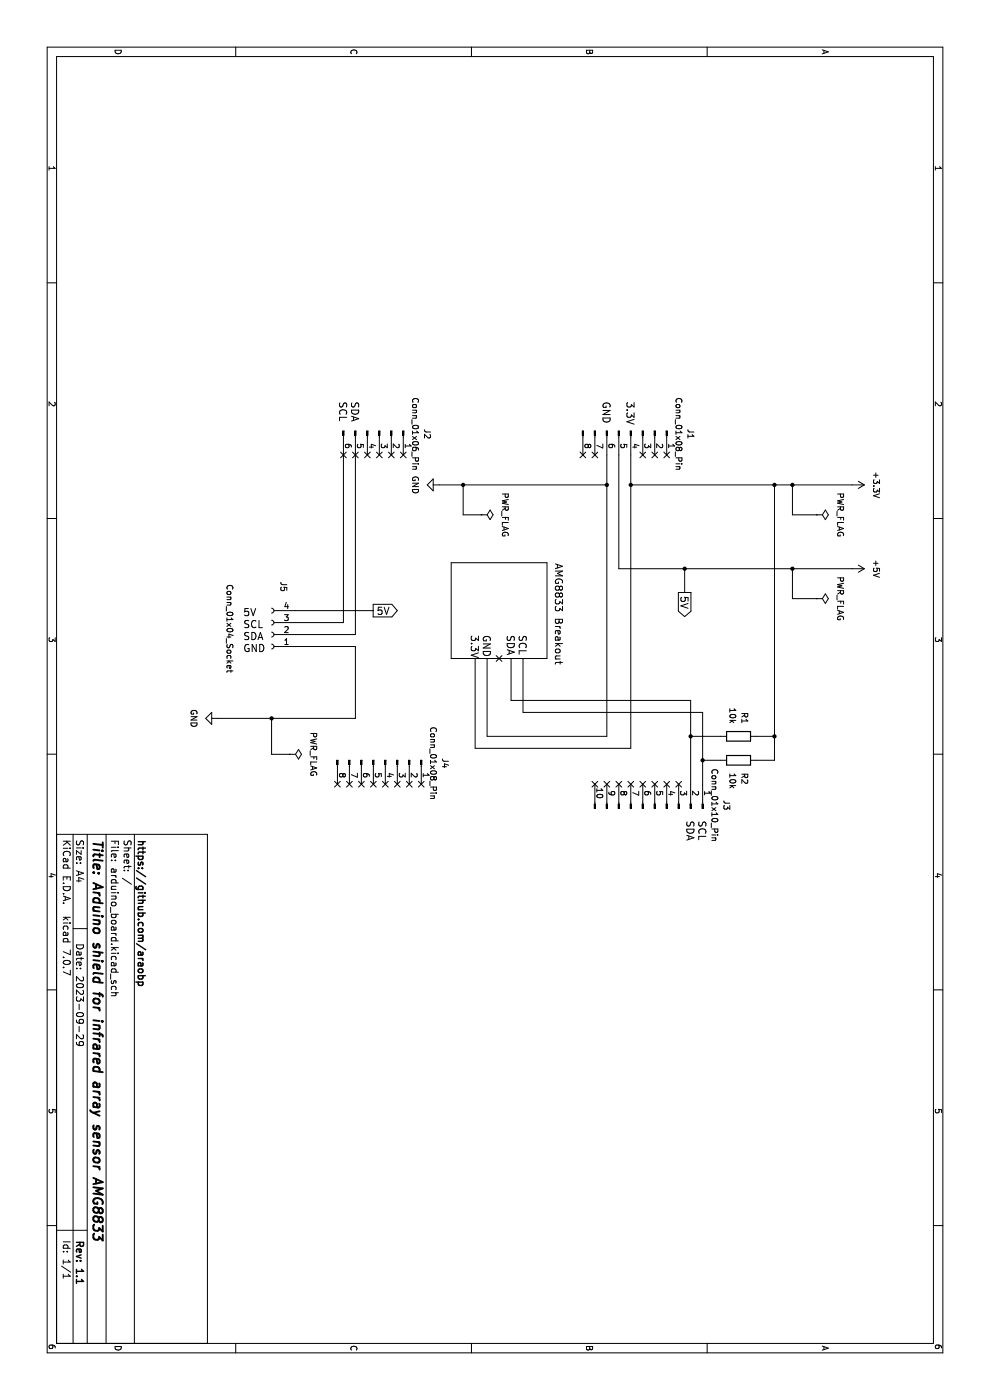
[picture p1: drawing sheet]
(kicad_sch (version 20230121) (generator eeschema)

 (paper "A4")

 (title_block
  (title "Arduino shield for infrared array sensor AMG8833")
  (date "2023-09-29")
  (rev "1.1")
  (company "https://github.com/araobp"))

 (lib_symbols
  (symbol "Connector:Conn_01x04_Socket" (pin_names (offset 1.016) hide) (in_bom yes) (on_board yes)
   (property "Reference" "J" (at 0 5.08 0) (effects (font (size 1.27 1.27))))
   (property "Value" "Conn_01x04_Socket" (at 0 -7.62 0) (effects (font (size 1.27 1.27))))
   (property "Footprint" "" (at 0 0 0) (effects (font (size 1.27 1.27)) hide))
   (property "Datasheet" "~" (at 0 0 0) (effects (font (size 1.27 1.27)) hide))
   (property "ki_locked" "" (at 0 0 0) (effects (font (size 1.27 1.27))))
   (symbol "Conn_01x04_Socket_1_1"
    (arc (start 0 -4.572) (mid -0.5058 -5.08) (end 0 -5.588) (stroke (width 0.1524) (type default)) (fill (type none)))
    (arc (start 0 -2.032) (mid -0.5058 -2.54) (end 0 -3.048) (stroke (width 0.1524) (type default)) (fill (type none)))
    (polyline (pts (xy -1.27 -5.08) (xy -0.508 -5.08)) (stroke (width 0.1524) (type default)) (fill (type none)))
    (polyline (pts (xy -1.27 -2.54) (xy -0.508 -2.54)) (stroke (width 0.1524) (type default)) (fill (type none)))
    (polyline (pts (xy -1.27 0) (xy -0.508 0)) (stroke (width 0.1524) (type default)) (fill (type none)))
    (polyline (pts (xy -1.27 2.54) (xy -0.508 2.54)) (stroke (width 0.1524) (type default)) (fill (type none)))
    (arc (start 0 0.508) (mid -0.5058 0) (end 0 -0.508) (stroke (width 0.1524) (type default)) (fill (type none)))
    (arc (start 0 3.048) (mid -0.5058 2.54) (end 0 2.032) (stroke (width 0.1524) (type default)) (fill (type none)))
    (pin passive line (at -5.08 2.54 0) (length 3.81) (name "Pin_1" (effects (font (size 1.27 1.27)))) (number "1" (effects (font (size 1.27 1.27)))))
    (pin passive line (at -5.08 0 0) (length 3.81) (name "Pin_2" (effects (font (size 1.27 1.27)))) (number "2" (effects (font (size 1.27 1.27)))))
    (pin passive line (at -5.08 -2.54 0) (length 3.81) (name "Pin_3" (effects (font (size 1.27 1.27)))) (number "3" (effects (font (size 1.27 1.27)))))
    (pin passive line (at -5.08 -5.08 0) (length 3.81) (name "Pin_4" (effects (font (size 1.27 1.27)))) (number "4" (effects (font (size 1.27 1.27)))))))
  (symbol "Connector:Conn_01x06_Pin" (pin_names (offset 1.016) hide) (in_bom yes) (on_board yes)
   (property "Reference" "J" (at 0 7.62 0) (effects (font (size 1.27 1.27))))
   (property "Value" "Conn_01x06_Pin" (at 0 -10.16 0) (effects (font (size 1.27 1.27))))
   (property "Footprint" "" (at 0 0 0) (effects (font (size 1.27 1.27)) hide))
   (property "Datasheet" "~" (at 0 0 0) (effects (font (size 1.27 1.27)) hide))
   (property "ki_locked" "" (at 0 0 0) (effects (font (size 1.27 1.27))))
   (symbol "Conn_01x06_Pin_1_1"
    (polyline (pts (xy 1.27 -7.62) (xy 0.8636 -7.62)) (stroke (width 0.1524) (type default)) (fill (type none)))
    (polyline (pts (xy 1.27 -5.08) (xy 0.8636 -5.08)) (stroke (width 0.1524) (type default)) (fill (type none)))
    (polyline (pts (xy 1.27 -2.54) (xy 0.8636 -2.54)) (stroke (width 0.1524) (type default)) (fill (type none)))
    (polyline (pts (xy 1.27 0) (xy 0.8636 0)) (stroke (width 0.1524) (type default)) (fill (type none)))
    (polyline (pts (xy 1.27 2.54) (xy 0.8636 2.54)) (stroke (width 0.1524) (type default)) (fill (type none)))
    (polyline (pts (xy 1.27 5.08) (xy 0.8636 5.08)) (stroke (width 0.1524) (type default)) (fill (type none)))
    (rectangle (start 0.8636 -7.493) (end 0 -7.747) (stroke (width 0.1524) (type default)) (fill (type outline)))
    (rectangle (start 0.8636 -4.953) (end 0 -5.207) (stroke (width 0.1524) (type default)) (fill (type outline)))
    (rectangle (start 0.8636 -2.413) (end 0 -2.667) (stroke (width 0.1524) (type default)) (fill (type outline)))
    (rectangle (start 0.8636 0.127) (end 0 -0.127) (stroke (width 0.1524) (type default)) (fill (type outline)))
    (rectangle (start 0.8636 2.667) (end 0 2.413) (stroke (width 0.1524) (type default)) (fill (type outline)))
    (rectangle (start 0.8636 5.207) (end 0 4.953) (stroke (width 0.1524) (type default)) (fill (type outline)))
    (pin passive line (at 5.08 5.08 180) (length 3.81) (name "Pin_1" (effects (font (size 1.27 1.27)))) (number "1" (effects (font (size 1.27 1.27)))))
    (pin passive line (at 5.08 2.54 180) (length 3.81) (name "Pin_2" (effects (font (size 1.27 1.27)))) (number "2" (effects (font (size 1.27 1.27)))))
    (pin passive line (at 5.08 0 180) (length 3.81) (name "Pin_3" (effects (font (size 1.27 1.27)))) (number "3" (effects (font (size 1.27 1.27)))))
    (pin passive line (at 5.08 -2.54 180) (length 3.81) (name "Pin_4" (effects (font (size 1.27 1.27)))) (number "4" (effects (font (size 1.27 1.27)))))
    (pin passive line (at 5.08 -5.08 180) (length 3.81) (name "Pin_5" (effects (font (size 1.27 1.27)))) (number "5" (effects (font (size 1.27 1.27)))))
    (pin passive line (at 5.08 -7.62 180) (length 3.81) (name "Pin_6" (effects (font (size 1.27 1.27)))) (number "6" (effects (font (size 1.27 1.27)))))))
  (symbol "Connector:Conn_01x08_Pin" (pin_names (offset 1.016) hide) (in_bom yes) (on_board yes)
   (property "Reference" "J" (at 0 10.16 0) (effects (font (size 1.27 1.27))))
   (property "Value" "Conn_01x08_Pin" (at 0 -12.7 0) (effects (font (size 1.27 1.27))))
   (property "Footprint" "" (at 0 0 0) (effects (font (size 1.27 1.27)) hide))
   (property "Datasheet" "~" (at 0 0 0) (effects (font (size 1.27 1.27)) hide))
   (property "ki_locked" "" (at 0 0 0) (effects (font (size 1.27 1.27))))
   (symbol "Conn_01x08_Pin_1_1"
    (polyline (pts (xy 1.27 -10.16) (xy 0.8636 -10.16)) (stroke (width 0.1524) (type default)) (fill (type none)))
    (polyline (pts (xy 1.27 -7.62) (xy 0.8636 -7.62)) (stroke (width 0.1524) (type default)) (fill (type none)))
    (polyline (pts (xy 1.27 -5.08) (xy 0.8636 -5.08)) (stroke (width 0.1524) (type default)) (fill (type none)))
    (polyline (pts (xy 1.27 -2.54) (xy 0.8636 -2.54)) (stroke (width 0.1524) (type default)) (fill (type none)))
    (polyline (pts (xy 1.27 0) (xy 0.8636 0)) (stroke (width 0.1524) (type default)) (fill (type none)))
    (polyline (pts (xy 1.27 2.54) (xy 0.8636 2.54)) (stroke (width 0.1524) (type default)) (fill (type none)))
    (polyline (pts (xy 1.27 5.08) (xy 0.8636 5.08)) (stroke (width 0.1524) (type default)) (fill (type none)))
    (polyline (pts (xy 1.27 7.62) (xy 0.8636 7.62)) (stroke (width 0.1524) (type default)) (fill (type none)))
    (rectangle (start 0.8636 -10.033) (end 0 -10.287) (stroke (width 0.1524) (type default)) (fill (type outline)))
    (rectangle (start 0.8636 -7.493) (end 0 -7.747) (stroke (width 0.1524) (type default)) (fill (type outline)))
    (rectangle (start 0.8636 -4.953) (end 0 -5.207) (stroke (width 0.1524) (type default)) (fill (type outline)))
    (rectangle (start 0.8636 -2.413) (end 0 -2.667) (stroke (width 0.1524) (type default)) (fill (type outline)))
    (rectangle (start 0.8636 0.127) (end 0 -0.127) (stroke (width 0.1524) (type default)) (fill (type outline)))
    (rectangle (start 0.8636 2.667) (end 0 2.413) (stroke (width 0.1524) (type default)) (fill (type outline)))
    (rectangle (start 0.8636 5.207) (end 0 4.953) (stroke (width 0.1524) (type default)) (fill (type outline)))
    (rectangle (start 0.8636 7.747) (end 0 7.493) (stroke (width 0.1524) (type default)) (fill (type outline)))
    (pin passive line (at 5.08 7.62 180) (length 3.81) (name "Pin_1" (effects (font (size 1.27 1.27)))) (number "1" (effects (font (size 1.27 1.27)))))
    (pin passive line (at 5.08 5.08 180) (length 3.81) (name "Pin_2" (effects (font (size 1.27 1.27)))) (number "2" (effects (font (size 1.27 1.27)))))
    (pin passive line (at 5.08 2.54 180) (length 3.81) (name "Pin_3" (effects (font (size 1.27 1.27)))) (number "3" (effects (font (size 1.27 1.27)))))
    (pin passive line (at 5.08 0 180) (length 3.81) (name "Pin_4" (effects (font (size 1.27 1.27)))) (number "4" (effects (font (size 1.27 1.27)))))
    (pin passive line (at 5.08 -2.54 180) (length 3.81) (name "Pin_5" (effects (font (size 1.27 1.27)))) (number "5" (effects (font (size 1.27 1.27)))))
    (pin passive line (at 5.08 -5.08 180) (length 3.81) (name "Pin_6" (effects (font (size 1.27 1.27)))) (number "6" (effects (font (size 1.27 1.27)))))
    (pin passive line (at 5.08 -7.62 180) (length 3.81) (name "Pin_7" (effects (font (size 1.27 1.27)))) (number "7" (effects (font (size 1.27 1.27)))))
    (pin passive line (at 5.08 -10.16 180) (length 3.81) (name "Pin_8" (effects (font (size 1.27 1.27)))) (number "8" (effects (font (size 1.27 1.27)))))))
  (symbol "Connector:Conn_01x10_Pin" (pin_names (offset 1.016) hide) (in_bom yes) (on_board yes)
   (property "Reference" "J" (at 0 12.7 0) (effects (font (size 1.27 1.27))))
   (property "Value" "Conn_01x10_Pin" (at 0 -15.24 0) (effects (font (size 1.27 1.27))))
   (property "Footprint" "" (at 0 0 0) (effects (font (size 1.27 1.27)) hide))
   (property "Datasheet" "~" (at 0 0 0) (effects (font (size 1.27 1.27)) hide))
   (property "ki_locked" "" (at 0 0 0) (effects (font (size 1.27 1.27))))
   (symbol "Conn_01x10_Pin_1_1"
    (polyline (pts (xy 1.27 -12.7) (xy 0.8636 -12.7)) (stroke (width 0.1524) (type default)) (fill (type none)))
    (polyline (pts (xy 1.27 -10.16) (xy 0.8636 -10.16)) (stroke (width 0.1524) (type default)) (fill (type none)))
    (polyline (pts (xy 1.27 -7.62) (xy 0.8636 -7.62)) (stroke (width 0.1524) (type default)) (fill (type none)))
    (polyline (pts (xy 1.27 -5.08) (xy 0.8636 -5.08)) (stroke (width 0.1524) (type default)) (fill (type none)))
    (polyline (pts (xy 1.27 -2.54) (xy 0.8636 -2.54)) (stroke (width 0.1524) (type default)) (fill (type none)))
    (polyline (pts (xy 1.27 0) (xy 0.8636 0)) (stroke (width 0.1524) (type default)) (fill (type none)))
    (polyline (pts (xy 1.27 2.54) (xy 0.8636 2.54)) (stroke (width 0.1524) (type default)) (fill (type none)))
    (polyline (pts (xy 1.27 5.08) (xy 0.8636 5.08)) (stroke (width 0.1524) (type default)) (fill (type none)))
    (polyline (pts (xy 1.27 7.62) (xy 0.8636 7.62)) (stroke (width 0.1524) (type default)) (fill (type none)))
    (polyline (pts (xy 1.27 10.16) (xy 0.8636 10.16)) (stroke (width 0.1524) (type default)) (fill (type none)))
    (rectangle (start 0.8636 -12.573) (end 0 -12.827) (stroke (width 0.1524) (type default)) (fill (type outline)))
    (rectangle (start 0.8636 -10.033) (end 0 -10.287) (stroke (width 0.1524) (type default)) (fill (type outline)))
    (rectangle (start 0.8636 -7.493) (end 0 -7.747) (stroke (width 0.1524) (type default)) (fill (type outline)))
    (rectangle (start 0.8636 -4.953) (end 0 -5.207) (stroke (width 0.1524) (type default)) (fill (type outline)))
    (rectangle (start 0.8636 -2.413) (end 0 -2.667) (stroke (width 0.1524) (type default)) (fill (type outline)))
    (rectangle (start 0.8636 0.127) (end 0 -0.127) (stroke (width 0.1524) (type default)) (fill (type outline)))
    (rectangle (start 0.8636 2.667) (end 0 2.413) (stroke (width 0.1524) (type default)) (fill (type outline)))
    (rectangle (start 0.8636 5.207) (end 0 4.953) (stroke (width 0.1524) (type default)) (fill (type outline)))
    (rectangle (start 0.8636 7.747) (end 0 7.493) (stroke (width 0.1524) (type default)) (fill (type outline)))
    (rectangle (start 0.8636 10.287) (end 0 10.033) (stroke (width 0.1524) (type default)) (fill (type outline)))
    (pin passive line (at 5.08 10.16 180) (length 3.81) (name "Pin_1" (effects (font (size 1.27 1.27)))) (number "1" (effects (font (size 1.27 1.27)))))
    (pin passive line (at 5.08 -12.7 180) (length 3.81) (name "Pin_10" (effects (font (size 1.27 1.27)))) (number "10" (effects (font (size 1.27 1.27)))))
    (pin passive line (at 5.08 7.62 180) (length 3.81) (name "Pin_2" (effects (font (size 1.27 1.27)))) (number "2" (effects (font (size 1.27 1.27)))))
    (pin passive line (at 5.08 5.08 180) (length 3.81) (name "Pin_3" (effects (font (size 1.27 1.27)))) (number "3" (effects (font (size 1.27 1.27)))))
    (pin passive line (at 5.08 2.54 180) (length 3.81) (name "Pin_4" (effects (font (size 1.27 1.27)))) (number "4" (effects (font (size 1.27 1.27)))))
    (pin passive line (at 5.08 0 180) (length 3.81) (name "Pin_5" (effects (font (size 1.27 1.27)))) (number "5" (effects (font (size 1.27 1.27)))))
    (pin passive line (at 5.08 -2.54 180) (length 3.81) (name "Pin_6" (effects (font (size 1.27 1.27)))) (number "6" (effects (font (size 1.27 1.27)))))
    (pin passive line (at 5.08 -5.08 180) (length 3.81) (name "Pin_7" (effects (font (size 1.27 1.27)))) (number "7" (effects (font (size 1.27 1.27)))))
    (pin passive line (at 5.08 -7.62 180) (length 3.81) (name "Pin_8" (effects (font (size 1.27 1.27)))) (number "8" (effects (font (size 1.27 1.27)))))
    (pin passive line (at 5.08 -10.16 180) (length 3.81) (name "Pin_9" (effects (font (size 1.27 1.27)))) (number "9" (effects (font (size 1.27 1.27)))))))
  (symbol "Device:R" (pin_numbers hide) (pin_names (offset 0)) (in_bom yes) (on_board yes)
   (property "Reference" "R" (at 2.032 0 90) (effects (font (size 1.27 1.27))))
   (property "Value" "R" (at 0 0 90) (effects (font (size 1.27 1.27))))
   (property "Footprint" "" (at -1.778 0 90) (effects (font (size 1.27 1.27)) hide))
   (property "Datasheet" "~" (at 0 0 0) (effects (font (size 1.27 1.27)) hide))
   (symbol "R_0_1"
    (rectangle (start -1.016 -2.54) (end 1.016 2.54) (stroke (width 0.254) (type default)) (fill (type none))))
   (symbol "R_1_1"
    (pin passive line (at 0 3.81 270) (length 1.27) (name "~" (effects (font (size 1.27 1.27)))) (number "1" (effects (font (size 1.27 1.27)))))
    (pin passive line (at 0 -3.81 90) (length 1.27) (name "~" (effects (font (size 1.27 1.27)))) (number "2" (effects (font (size 1.27 1.27)))))))
  (symbol "power:+3.3V" (power) (pin_names (offset 0)) (in_bom yes) (on_board yes)
   (property "Reference" "#PWR" (at 0 -3.81 0) (effects (font (size 1.27 1.27)) hide))
   (property "Value" "+3.3V" (at 0 3.556 0) (effects (font (size 1.27 1.27))))
   (property "Footprint" "" (at 0 0 0) (effects (font (size 1.27 1.27)) hide))
   (property "Datasheet" "" (at 0 0 0) (effects (font (size 1.27 1.27)) hide))
   (symbol "+3.3V_0_1"
    (polyline (pts (xy -0.762 1.27) (xy 0 2.54)) (stroke (width 0) (type default)) (fill (type none)))
    (polyline (pts (xy 0 0) (xy 0 2.54)) (stroke (width 0) (type default)) (fill (type none)))
    (polyline (pts (xy 0 2.54) (xy 0.762 1.27)) (stroke (width 0) (type default)) (fill (type none))))
   (symbol "+3.3V_1_1"
    (pin power_in line (at 0 0 90) (length 0) hide (name "+3.3V" (effects (font (size 1.27 1.27)))) (number "1" (effects (font (size 1.27 1.27)))))))
  (symbol "power:+5V" (power) (pin_names (offset 0)) (in_bom yes) (on_board yes)
   (property "Reference" "#PWR" (at 0 -3.81 0) (effects (font (size 1.27 1.27)) hide))
   (property "Value" "+5V" (at 0 3.556 0) (effects (font (size 1.27 1.27))))
   (property "Footprint" "" (at 0 0 0) (effects (font (size 1.27 1.27)) hide))
   (property "Datasheet" "" (at 0 0 0) (effects (font (size 1.27 1.27)) hide))
   (symbol "+5V_0_1"
    (polyline (pts (xy -0.762 1.27) (xy 0 2.54)) (stroke (width 0) (type default)) (fill (type none)))
    (polyline (pts (xy 0 0) (xy 0 2.54)) (stroke (width 0) (type default)) (fill (type none)))
    (polyline (pts (xy 0 2.54) (xy 0.762 1.27)) (stroke (width 0) (type default)) (fill (type none))))
   (symbol "+5V_1_1"
    (pin power_in line (at 0 0 90) (length 0) hide (name "+5V" (effects (font (size 1.27 1.27)))) (number "1" (effects (font (size 1.27 1.27)))))))
  (symbol "power:GND" (power) (pin_names (offset 0)) (in_bom yes) (on_board yes)
   (property "Reference" "#PWR" (at 0 -6.35 0) (effects (font (size 1.27 1.27)) hide))
   (property "Value" "GND" (at 0 -3.81 0) (effects (font (size 1.27 1.27))))
   (property "Footprint" "" (at 0 0 0) (effects (font (size 1.27 1.27)) hide))
   (property "Datasheet" "" (at 0 0 0) (effects (font (size 1.27 1.27)) hide))
   (symbol "GND_0_1"
    (polyline (pts (xy 0 0) (xy 0 -1.27) (xy 1.27 -1.27) (xy 0 -2.54) (xy -1.27 -1.27) (xy 0 -1.27)) (stroke (width 0) (type default)) (fill (type none))))
   (symbol "GND_1_1"
    (pin power_in line (at 0 0 270) (length 0) hide (name "GND" (effects (font (size 1.27 1.27)))) (number "1" (effects (font (size 1.27 1.27)))))))
  (symbol "power:PWR_FLAG" (power) (pin_numbers hide) (pin_names (offset 0) hide) (in_bom yes) (on_board yes)
   (property "Reference" "#FLG" (at 0 1.905 0) (effects (font (size 1.27 1.27)) hide))
   (property "Value" "PWR_FLAG" (at 0 3.81 0) (effects (font (size 1.27 1.27))))
   (property "Footprint" "" (at 0 0 0) (effects (font (size 1.27 1.27)) hide))
   (property "Datasheet" "~" (at 0 0 0) (effects (font (size 1.27 1.27)) hide))
   (symbol "PWR_FLAG_0_0"
    (pin power_out line (at 0 0 90) (length 0) (name "pwr" (effects (font (size 1.27 1.27)))) (number "1" (effects (font (size 1.27 1.27))))))
   (symbol "PWR_FLAG_0_1"
    (polyline (pts (xy 0 0) (xy 0 1.27) (xy -1.016 1.905) (xy 0 2.54) (xy 1.016 1.905) (xy 0 1.27)) (stroke (width 0) (type default)) (fill (type none))))))

 (junction (at 152.4 152.4) (diameter 0) (color 0 0 0 0))
 (junction (at 156.21 63.5) (diameter 0) (color 0 0 0 0))
 (junction (at 120.65 64.77) (diameter 0) (color 0 0 0 0))
 (junction (at 102.87 81.28) (diameter 0) (color 0 0 0 0))
 (junction (at 102.87 76.2) (diameter 0) (color 0 0 0 0))
 (junction (at 156.21 45.72) (diameter 0) (color 0 0 0 0))
 (junction (at 102.87 111.76) (diameter 0) (color 0 0 0 0))
 (junction (at 120.65 41.91) (diameter 0) (color 0 0 0 0))
 (junction (at 102.87 41.91) (diameter 0) (color 0 0 0 0))
 (junction (at 102.87 45.72) (diameter 0) (color 0 0 0 0))
 (junction (at 161.29 60.96) (diameter 0) (color 0 0 0 0))

 (no_connect (at 96.52 137.16))
 (no_connect (at 96.52 127))
 (no_connect (at 166.37 71.12))
 (no_connect (at 139.7 104.14))
 (no_connect (at 166.37 73.66))
 (no_connect (at 96.52 124.46))
 (no_connect (at 96.52 83.82))
 (no_connect (at 166.37 120.65))
 (no_connect (at 166.37 135.89))
 (no_connect (at 166.37 125.73))
 (no_connect (at 96.52 86.36))
 (no_connect (at 166.37 133.35))
 (no_connect (at 166.37 138.43))
 (no_connect (at 96.52 71.12))
 (no_connect (at 166.37 76.2))
 (no_connect (at 166.37 66.04))
 (no_connect (at 166.37 123.19))
 (no_connect (at 166.37 81.28))
 (no_connect (at 166.37 68.58))
 (no_connect (at 166.37 130.81))
 (no_connect (at 96.52 68.58))
 (no_connect (at 96.52 132.08))
 (no_connect (at 166.37 128.27))
 (no_connect (at 166.37 78.74))
 (no_connect (at 96.52 73.66))
 (no_connect (at 96.52 129.54))
 (no_connect (at 96.52 134.62))
 (no_connect (at 166.37 83.82))

 (wire (pts (xy 161.29 45.72) (xy 161.29 49.53)) (stroke (width 0) (type default)))
 (wire (pts (xy 96.52 76.2) (xy 102.87 76.2)) (stroke (width 0) (type default)))
 (wire (pts (xy 109.22 41.91) (xy 102.87 41.91)) (stroke (width 0) (type default)))
 (wire (pts (xy 148.59 63.5) (xy 156.21 63.5)) (stroke (width 0) (type default)))
 (wire (pts (xy 102.87 76.2) (xy 158.75 76.2)) (stroke (width 0) (type default)))
 (wire (pts (xy 102.87 45.72) (xy 156.21 45.72)) (stroke (width 0) (type default)))
 (wire (pts (xy 161.29 57.15) (xy 161.29 60.96)) (stroke (width 0) (type default)))
 (wire (pts (xy 102.87 111.76) (xy 102.87 116.84)) (stroke (width 0) (type default)))
 (wire (pts (xy 151.13 99.06) (xy 139.7 99.06)) (stroke (width 0) (type default)))
 (wire (pts (xy 152.4 152.4) (xy 152.4 163.83)) (stroke (width 0) (type default)))
 (wire (pts (xy 158.75 76.2) (xy 158.75 109.22)) (stroke (width 0) (type default)))
 (wire (pts (xy 96.52 137.16) (xy 132.08 137.16)) (stroke (width 0) (type default)))
 (wire (pts (xy 109.22 111.76) (xy 102.87 111.76)) (stroke (width 0) (type default)))
 (wire (pts (xy 96.52 134.62) (xy 134.62 134.62)) (stroke (width 0) (type default)))
 (wire (pts (xy 156.21 81.28) (xy 156.21 106.68)) (stroke (width 0) (type default)))
 (wire (pts (xy 120.65 64.77) (xy 120.65 41.91)) (stroke (width 0) (type default)))
 (wire (pts (xy 102.87 29.21) (xy 102.87 41.91)) (stroke (width 0) (type default)))
 (wire (pts (xy 102.87 81.28) (xy 102.87 111.76)) (stroke (width 0) (type default)))
 (wire (pts (xy 109.22 36.83) (xy 109.22 41.91)) (stroke (width 0) (type default)))
 (wire (pts (xy 160.02 148.59) (xy 160.02 152.4)) (stroke (width 0) (type default)))
 (wire (pts (xy 132.08 137.16) (xy 132.08 147.32)) (stroke (width 0) (type default)))
 (wire (pts (xy 96.52 81.28) (xy 102.87 81.28)) (stroke (width 0) (type default)))
 (wire (pts (xy 127 36.83) (xy 127 41.91)) (stroke (width 0) (type default)))
 (wire (pts (xy 152.4 134.62) (xy 152.4 152.4)) (stroke (width 0) (type default)))
 (wire (pts (xy 129.54 130.81) (xy 129.54 147.32)) (stroke (width 0) (type default)))
 (wire (pts (xy 127 41.91) (xy 120.65 41.91)) (stroke (width 0) (type default)))
 (wire (pts (xy 120.65 64.77) (xy 125.73 64.77)) (stroke (width 0) (type default)))
 (wire (pts (xy 102.87 81.28) (xy 156.21 81.28)) (stroke (width 0) (type default)))
 (wire (pts (xy 160.02 152.4) (xy 152.4 152.4)) (stroke (width 0) (type default)))
 (wire (pts (xy 156.21 49.53) (xy 156.21 45.72)) (stroke (width 0) (type default)))
 (wire (pts (xy 137.16 134.62) (xy 152.4 134.62)) (stroke (width 0) (type default)))
 (wire (pts (xy 156.21 106.68) (xy 139.7 106.68)) (stroke (width 0) (type default)))
 (wire (pts (xy 166.37 60.96) (xy 161.29 60.96)) (stroke (width 0) (type default)))
 (wire (pts (xy 158.75 109.22) (xy 139.7 109.22)) (stroke (width 0) (type default)))
 (wire (pts (xy 156.21 63.5) (xy 166.37 63.5)) (stroke (width 0) (type default)))
 (wire (pts (xy 151.13 60.96) (xy 161.29 60.96)) (stroke (width 0) (type default)))
 (wire (pts (xy 109.22 107.95) (xy 109.22 111.76)) (stroke (width 0) (type default)))
 (wire (pts (xy 156.21 45.72) (xy 161.29 45.72)) (stroke (width 0) (type default)))
 (wire (pts (xy 137.16 147.32) (xy 137.16 134.62)) (stroke (width 0) (type default)))
 (wire (pts (xy 102.87 45.72) (xy 102.87 76.2)) (stroke (width 0) (type default)))
 (wire (pts (xy 151.13 60.96) (xy 151.13 99.06)) (stroke (width 0) (type default)))
 (wire (pts (xy 156.21 57.15) (xy 156.21 63.5)) (stroke (width 0) (type default)))
 (wire (pts (xy 134.62 134.62) (xy 134.62 147.32)) (stroke (width 0) (type default)))
 (wire (pts (xy 120.65 41.91) (xy 120.65 29.21)) (stroke (width 0) (type default)))
 (wire (pts (xy 148.59 63.5) (xy 148.59 101.6)) (stroke (width 0) (type default)))
 (wire (pts (xy 148.59 101.6) (xy 139.7 101.6)) (stroke (width 0) (type default)))
 (wire (pts (xy 102.87 41.91) (xy 102.87 45.72)) (stroke (width 0) (type default)))
 (wire (pts (xy 120.65 78.74) (xy 120.65 64.77)) (stroke (width 0) (type default)))
 (wire (pts (xy 96.52 78.74) (xy 120.65 78.74)) (stroke (width 0) (type default)))

 (rectangle (start 119.38 93.98) (end 139.7 114.3) (stroke (width 0) (type default)) (fill (type none)))

 (text "3.3V" (at 134.62 110.49 0) (effects (font (size 1.524 1.524)) (justify left bottom)))
 (text "GND" (at 85.09 82.55 0) (effects (font (size 1.524 1.524)) (justify left bottom)))
 (text "SDA" (at 134.62 102.87 0) (effects (font (size 1.524 1.524)) (justify left bottom)))
 (text "3.3V" (at 85.09 77.47 0) (effects (font (size 1.524 1.524)) (justify left bottom)))
 (text "SCL" (at 133.35 158.75 90) (effects (font (size 1.524 1.524)) (justify left bottom)))
 (text "SCL" (at 85.09 138.43 0) (effects (font (size 1.524 1.524)) (justify left bottom)))
 (text "SCL" (at 173.99 62.23 0) (effects (font (size 1.524 1.524)) (justify left bottom)))
 (text "SDA" (at 173.99 64.77 0) (effects (font (size 1.524 1.524)) (justify left bottom)))
 (text "SDA" (at 135.89 158.75 90) (effects (font (size 1.524 1.524)) (justify left bottom)))
 (text "GND" (at 138.43 158.75 90) (effects (font (size 1.524 1.524)) (justify left bottom)))
 (text "SDA" (at 85.09 135.89 0) (effects (font (size 1.524 1.524)) (justify left bottom)))
 (text "5V" (at 130.81 158.75 90) (effects (font (size 1.524 1.524)) (justify left bottom)))
 (text "GND" (at 134.62 107.95 0) (effects (font (size 1.524 1.524)) (justify left bottom)))
 (text "SCL" (at 134.62 100.33 0) (effects (font (size 1.524 1.524)) (justify left bottom)))

 (label "AMG8833 Breakout" (at 119.38 92.71 0) (fields_autoplaced) (effects (font (size 1.524 1.524)) (justify left bottom)))

 (global_label "5V" (shape input) (at 130.81 64.77 180) (fields_autoplaced) (effects (font (size 1.524 1.524)) (justify right))
  (property "Intersheetrefs" "${INTERSHEET_REFS}" (at 125.2555 64.77 0) (effects (font (size 1.27 1.27)) (justify right) hide)))
 (global_label "5V" (shape input) (at 129.54 125.73 270) (fields_autoplaced) (effects (font (size 1.524 1.524)) (justify right))
  (property "Intersheetrefs" "${INTERSHEET_REFS}" (at 129.54 131.2845 90) (effects (font (size 1.27 1.27)) (justify right) hide)))

 (symbol (lib_id "Device:R") (at 156.21 53.34 0) (unit 1) (in_bom yes) (on_board yes) (dnp no) (fields_autoplaced)
  (property "Reference" "R1" (at 153.67 52.07 0) (effects (font (size 1.27 1.27)) (justify right)))
  (property "Value" "10k" (at 153.67 54.61 0) (effects (font (size 1.27 1.27)) (justify right)))
  (property "Footprint" "" (at 154.432 53.34 90) (effects (font (size 1.27 1.27)) hide))
  (property "Datasheet" "~" (at 156.21 53.34 0) (effects (font (size 1.27 1.27)) hide)) (pin "1") (pin "2"))

 (symbol (lib_id "Connector:Conn_01x06_Pin") (at 91.44 129.54 0) (unit 1) (in_bom yes) (on_board yes) (dnp no) (fields_autoplaced)
  (property "Reference" "J2" (at 92.075 119.38 0) (effects (font (size 1.27 1.27))))
  (property "Value" "Conn_01x06_Pin" (at 92.075 121.92 0) (effects (font (size 1.27 1.27))))
  (property "Footprint" "" (at 91.44 129.54 0) (effects (font (size 1.27 1.27)) hide))
  (property "Datasheet" "~" (at 91.44 129.54 0) (effects (font (size 1.27 1.27)) hide)) (pin "1") (pin "2") (pin "3") (pin "4") (pin "5") (pin "6"))

 (symbol (lib_id "power:PWR_FLAG") (at 127 36.83 0) (unit 1) (in_bom yes) (on_board yes) (dnp no) (fields_autoplaced)
  (property "Reference" "#FLG03" (at 127 34.925 0) (effects (font (size 1.27 1.27)) hide))
  (property "Value" "PWR_FLAG" (at 127 31.75 0) (effects (font (size 1.27 1.27))))
  (property "Footprint" "" (at 127 36.83 0) (effects (font (size 1.27 1.27)) hide))
  (property "Datasheet" "~" (at 127 36.83 0) (effects (font (size 1.27 1.27)) hide)) (pin "1"))

 (symbol (lib_id "Connector:Conn_01x10_Pin") (at 171.45 71.12 0) (mirror y) (unit 1) (in_bom yes) (on_board yes) (dnp no)
  (property "Reference" "J3" (at 170.815 55.88 0) (effects (font (size 1.27 1.27))))
  (property "Value" "Conn_01x10_Pin" (at 170.815 58.42 0) (effects (font (size 1.27 1.27))))
  (property "Footprint" "" (at 171.45 71.12 0) (effects (font (size 1.27 1.27)) hide))
  (property "Datasheet" "~" (at 171.45 71.12 0) (effects (font (size 1.27 1.27)) hide)) (pin "1") (pin "10") (pin "2") (pin "3") (pin "4") (pin "5") (pin "6") (pin "7") (pin "8") (pin "9"))

 (symbol (lib_id "power:+5V") (at 120.65 29.21 0) (unit 1) (in_bom yes) (on_board yes) (dnp no) (fields_autoplaced)
  (property "Reference" "#PWR03" (at 120.65 33.02 0) (effects (font (size 1.27 1.27)) hide))
  (property "Value" "+5V" (at 120.65 24.13 0) (effects (font (size 1.27 1.27))))
  (property "Footprint" "" (at 120.65 29.21 0) (effects (font (size 1.27 1.27)) hide))
  (property "Datasheet" "" (at 120.65 29.21 0) (effects (font (size 1.27 1.27)) hide)) (pin "1"))

 (symbol (lib_id "power:GND") (at 152.4 163.83 0) (unit 1) (in_bom yes) (on_board yes) (dnp no) (fields_autoplaced)
  (property "Reference" "#PWR04" (at 152.4 170.18 0) (effects (font (size 1.27 1.27)) hide))
  (property "Value" "GND" (at 152.4 168.91 0) (effects (font (size 1.27 1.27))))
  (property "Footprint" "" (at 152.4 163.83 0) (effects (font (size 1.27 1.27)) hide))
  (property "Datasheet" "" (at 152.4 163.83 0) (effects (font (size 1.27 1.27)) hide)) (pin "1"))

 (symbol (lib_id "Connector:Conn_01x08_Pin") (at 161.29 128.27 0) (unit 1) (in_bom yes) (on_board yes) (dnp no) (fields_autoplaced)
  (property "Reference" "J4" (at 161.925 115.57 0) (effects (font (size 1.27 1.27))))
  (property "Value" "Conn_01x08_Pin" (at 161.925 118.11 0) (effects (font (size 1.27 1.27))))
  (property "Footprint" "" (at 161.29 128.27 0) (effects (font (size 1.27 1.27)) hide))
  (property "Datasheet" "~" (at 161.29 128.27 0) (effects (font (size 1.27 1.27)) hide)) (pin "1") (pin "2") (pin "3") (pin "4") (pin "5") (pin "6") (pin "7") (pin "8"))

 (symbol (lib_id "Device:R") (at 161.29 53.34 0) (unit 1) (in_bom yes) (on_board yes) (dnp no) (fields_autoplaced)
  (property "Reference" "R2" (at 163.83 52.07 0) (effects (font (size 1.27 1.27)) (justify left)))
  (property "Value" "10k" (at 163.83 54.61 0) (effects (font (size 1.27 1.27)) (justify left)))
  (property "Footprint" "" (at 159.512 53.34 90) (effects (font (size 1.27 1.27)) hide))
  (property "Datasheet" "~" (at 161.29 53.34 0) (effects (font (size 1.27 1.27)) hide)) (pin "1") (pin "2"))

 (symbol (lib_id "power:PWR_FLAG") (at 109.22 36.83 0) (unit 1) (in_bom yes) (on_board yes) (dnp no) (fields_autoplaced)
  (property "Reference" "#FLG01" (at 109.22 34.925 0) (effects (font (size 1.27 1.27)) hide))
  (property "Value" "PWR_FLAG" (at 109.22 31.75 0) (effects (font (size 1.27 1.27))))
  (property "Footprint" "" (at 109.22 36.83 0) (effects (font (size 1.27 1.27)) hide))
  (property "Datasheet" "~" (at 109.22 36.83 0) (effects (font (size 1.27 1.27)) hide)) (pin "1"))

 (symbol (lib_id "power:GND") (at 102.87 116.84 0) (unit 1) (in_bom yes) (on_board yes) (dnp no) (fields_autoplaced)
  (property "Reference" "#PWR02" (at 102.87 123.19 0) (effects (font (size 1.27 1.27)) hide))
  (property "Value" "GND" (at 102.87 121.92 0) (effects (font (size 1.27 1.27))))
  (property "Footprint" "" (at 102.87 116.84 0) (effects (font (size 1.27 1.27)) hide))
  (property "Datasheet" "" (at 102.87 116.84 0) (effects (font (size 1.27 1.27)) hide)) (pin "1"))

 (symbol (lib_id "power:PWR_FLAG") (at 160.02 148.59 0) (unit 1) (in_bom yes) (on_board yes) (dnp no) (fields_autoplaced)
  (property "Reference" "#FLG04" (at 160.02 146.685 0) (effects (font (size 1.27 1.27)) hide))
  (property "Value" "PWR_FLAG" (at 160.02 143.51 0) (effects (font (size 1.27 1.27))))
  (property "Footprint" "" (at 160.02 148.59 0) (effects (font (size 1.27 1.27)) hide))
  (property "Datasheet" "~" (at 160.02 148.59 0) (effects (font (size 1.27 1.27)) hide)) (pin "1"))

 (symbol (lib_id "power:+3.3V") (at 102.87 29.21 0) (unit 1) (in_bom yes) (on_board yes) (dnp no) (fields_autoplaced)
  (property "Reference" "#PWR01" (at 102.87 33.02 0) (effects (font (size 1.27 1.27)) hide))
  (property "Value" "+3.3V" (at 102.87 24.13 0) (effects (font (size 1.27 1.27))))
  (property "Footprint" "" (at 102.87 29.21 0) (effects (font (size 1.27 1.27)) hide))
  (property "Datasheet" "" (at 102.87 29.21 0) (effects (font (size 1.27 1.27)) hide)) (pin "1"))

 (symbol (lib_id "Connector:Conn_01x04_Socket") (at 134.62 152.4 270) (unit 1) (in_bom yes) (on_board yes) (dnp no)
  (property "Reference" "J5" (at 124.46 149.86 90) (effects (font (size 1.27 1.27))))
  (property "Value" "Conn_01x04_Socket" (at 133.35 161.29 90) (effects (font (size 1.27 1.27))))
  (property "Footprint" "" (at 134.62 152.4 0) (effects (font (size 1.27 1.27)) hide))
  (property "Datasheet" "~" (at 134.62 152.4 0) (effects (font (size 1.27 1.27)) hide)) (pin "1") (pin "2") (pin "3") (pin "4"))

 (symbol (lib_id "Connector:Conn_01x08_Pin") (at 91.44 76.2 0) (unit 1) (in_bom yes) (on_board yes) (dnp no) (fields_autoplaced)
  (property "Reference" "J1" (at 92.075 63.5 0) (effects (font (size 1.27 1.27))))
  (property "Value" "Conn_01x08_Pin" (at 92.075 66.04 0) (effects (font (size 1.27 1.27))))
  (property "Footprint" "" (at 91.44 76.2 0) (effects (font (size 1.27 1.27)) hide))
  (property "Datasheet" "~" (at 91.44 76.2 0) (effects (font (size 1.27 1.27)) hide)) (pin "1") (pin "2") (pin "3") (pin "4") (pin "5") (pin "6") (pin "7") (pin "8"))

 (symbol (lib_id "power:PWR_FLAG") (at 109.22 107.95 0) (unit 1) (in_bom yes) (on_board yes) (dnp no) (fields_autoplaced)
  (property "Reference" "#FLG02" (at 109.22 106.045 0) (effects (font (size 1.27 1.27)) hide))
  (property "Value" "PWR_FLAG" (at 109.22 102.87 0) (effects (font (size 1.27 1.27))))
  (property "Footprint" "" (at 109.22 107.95 0) (effects (font (size 1.27 1.27)) hide))
  (property "Datasheet" "~" (at 109.22 107.95 0) (effects (font (size 1.27 1.27)) hide)) (pin "1"))

 (sheet_instances (path "" (page "1"))))
